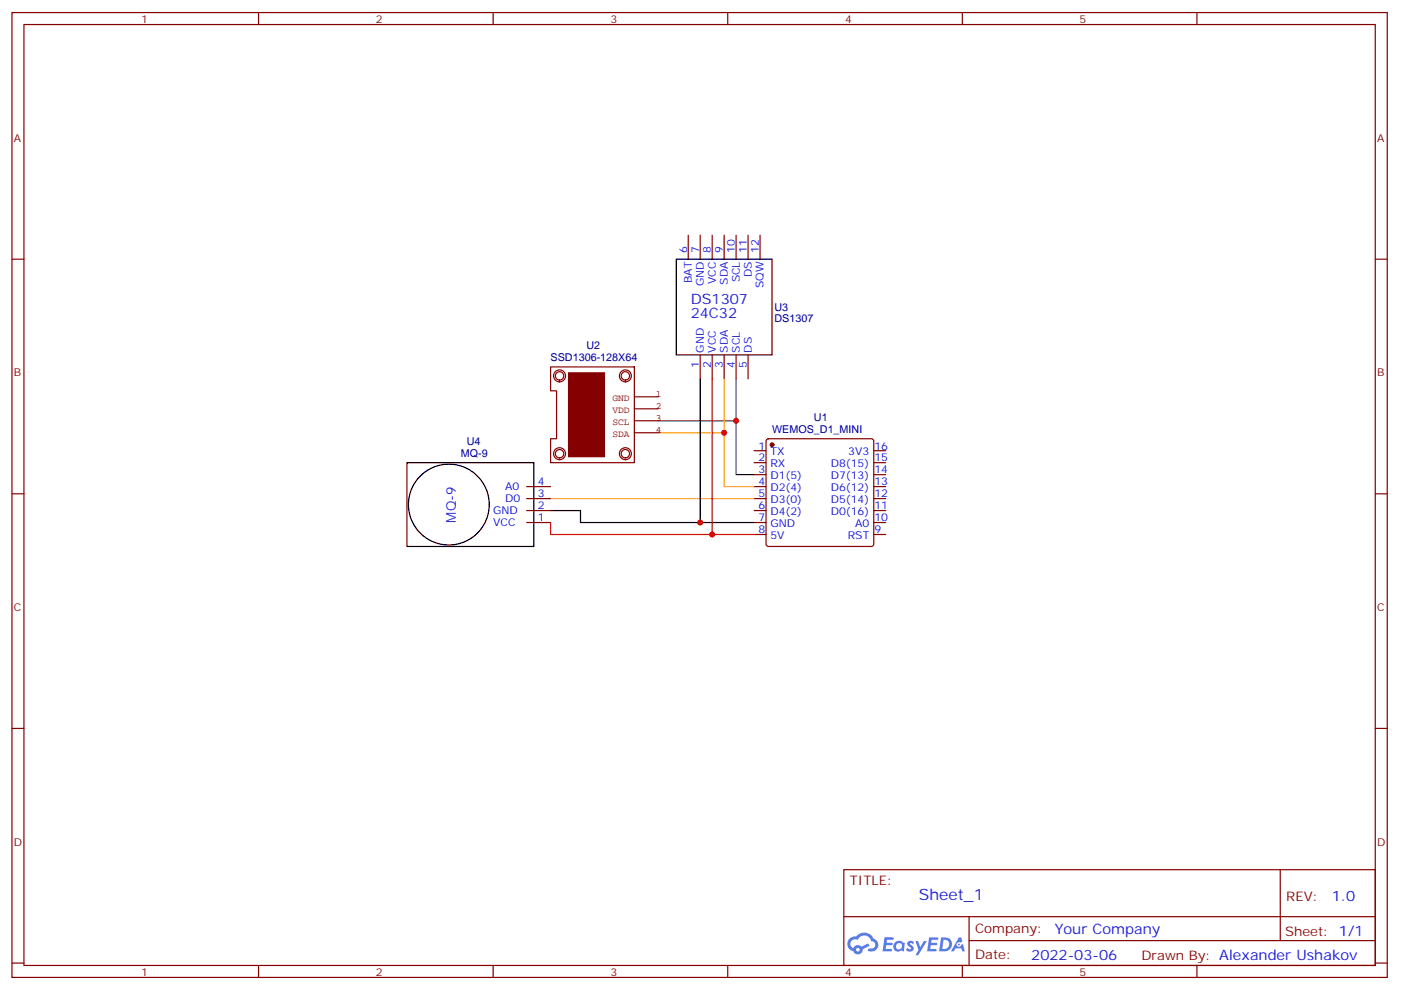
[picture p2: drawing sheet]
<svg xmlns="http://www.w3.org/2000/svg" width="413mm" height="292mm" viewBox="0 0 413 292" stroke-linecap="round" stroke-linejoin="round" font-family="sans-serif">
<g fill="none" stroke="#870000" stroke-width=".35">
<path d="M3.5 3.7h405.4v284.3h-405.4zM7.1 7.2h398.2v277.3h-398.2zM76.2 3.7v3.5M145.3 3.7v3.5M214.5 3.7v3.5M283.6 3.7v3.5M352.8 3.7v3.5M3.5 76.4h3.6M405.3 76.4h3.6M3.5 145.5h3.6M405.3 145.5h3.6M3.5 214.7h3.6"/>
<path d="M405.3 214.7h3.6M248.7 256.3h156.6v28.2h-156.6zM377.3 256.3v20.9M248.7 270.1h156.5M285.6 277.2h119.6M285.6 270.1v14.2M3.5 283.8h3.6M76.2 284.5v3.5M145.3 284.5v3.5M214.5 284.5v3.5M283.6 284.5v3.5M352.8 284.5v3.5"/>
<path d="M405.3 283.8h3.6"/>
</g>
<g fill="#5487ff">
<path d="M267.7 277.5a1.22 1.22 0 0 1 1.7 .2l-.4 .6a.47 .47 0 0 0-.3-.4 .47 .47 0 0 0-.5 .2l.1 .2a1.14 1.14 0 0 1 .8 1.8 1.14 1.14 0 0 1-1.9 0l-.2-.2 .5-.6 .7 .5a.29 .29 0 0 0 .3-.3 .29 .29 0 0 0-.2-.3 1.04 1.04 0 0 1-.6-1.7z"/>
<path d="M260.7 276.2h2.4l.3 .2-.2 .5-1.8 .1-.1 .8h1.5l.3 .4-.3 .4h-1.6l-.2 1.1h1.7l.2 .3-.2 .3-2.6 .1z"/>
<path d="M273.8 276.2h2.4l.3 .2-.1 .5-1.8 .1-.2 .8h1.6l.3 .4-.4 .4-1.6-.1-.1 1.1 1.7 .1 .2 .3-.2 .3-2.6 .1z"/>
<path d="M282.6 276.2h.7l.3 1.3-.6 .3a.69 .69 0 0 0-1 .3 .69 .69 0 0 0 .4 .9 .69 .69 0 0 0 .9-.6l.5-.2 .6 2.2h-.8l-.2-.9h-1.8l-.5 .9h-.8z"/>
<path d="M269.8 277.3h.8l.6 1.8 1.1-1.8h.9l-2.6 4.2h-.8l.9-1.5z"/>
<path d="M277.4 276.2l-.6 4.2h1.3a2.11 2.11 0 0 0 2.5-2.1 2.11 2.11 0 0 0-2.5-2.1zM278.1 277a1.39 1.39 0 0 1 1.7 1.4 1.39 1.39 0 0 1-1.8 1.2h-.3z"/>
<path d="M263.7 277.8a1.54 1.54 0 0 0-.1 2.2 1.54 1.54 0 0 0 2.2 .1l.6 .3 .3-2.3-.2-.3h-.4a1.49 1.49 0 0 0-2.4 0zM264 278.8a.94 .94 0 0 1 1.8 0 .94 .94 0 0 1-1.8 0z"/>
<path d="M250.4 276.6a2.18 2.18 0 0 0 1.1 3.7 1.44 1.44 0 0 0 1.6 .9 1.44 1.44 0 0 0 1.2-1.4l2-1.1-.5-.7-1.9 1a1.47 1.47 0 0 0-2.4 .4 1.39 1.39 0 0 1-.7-1.9 1.39 1.39 0 0 1 2-.5 2.12 2.12 0 0 1 2.2-1.3 2.12 2.12 0 0 1 1.9 1.7 1.14 1.14 0 0 1 1.1 1.4 1.14 1.14 0 0 1-1.7 .7 .43 .43 0 0 0-.5 .4 .43 .43 0 0 0 .4 .5 1.98 1.98 0 0 0 2.5-1.2 1.98 1.98 0 0 0-1.2-2.6 3.1 3.1 0 0 0-5.3-.6l-.9 .1zM252.3 279.9a.55 .55 0 0 1 1.1 0 .55 .55 0 0 1-1.1 0z"/>
<circle cx="282.6" cy="278.3" r=".26"/>
</g>
<g fill="none" stroke="#870000" stroke-width=".35">
<path d="M202.8 69.3v7.1M206.4 69.3v7.1M209.9 69.3v7.1M213.4 69.3v7.1M217 69.3v7.1M220.5 69.3v7.1M224 69.3v7.1M206.4 104.6v7.1M209.9 104.6v7.1M213.4 104.6v7.1M217 104.6v7.1M220.5 104.6v7.1"/>
<path d="M222.2 132.8h3.6M222.2 136.3h3.6M222.2 139.9h3.6M226 129.5l.5-.2h30.3l.5 .2 .2 .5v30.3l-.2 .5-.5 .2h-30.3l-.5-.2-.2-.5v-30.3zM257.5 132.8h3.6M257.5 136.3h3.6M257.5 139.9h3.6M155.2 143.4h7.1M155.2 146.9h7.1M155.2 150.5h7.1M155.2 154h7.1M222.2 143.4h3.6"/>
<path d="M222.2 146.9h3.6M222.2 150.5h3.6M222.2 154h3.6M222.2 157.5h3.6M257.5 143.4h3.6M257.5 146.9h3.6M257.5 150.5h3.6M257.5 154h3.6M257.5 157.5h3.6"/>
</g>
<circle cx="227.5" cy="131.1" r=".53" fill="#870000" stroke="#870000" stroke-width=".35"/>
<g fill="none" stroke="#000" stroke-width=".35">
<path d="M199.3 76.4h28.2v28.2h-28.2zM206.4 111.7v42.3M119.9 136.3h37.4v24.7h-37.4zM162.3 150.5h8.8v3.5h51.1"/>
<circle cx="132.3" cy="148.7" r="11.9"/>
</g>
<path d="M213.4 111.7v15.8M194 127.5h19.4v15.9h8.8M162.3 146.9h59.9" fill="none" stroke="#f90" stroke-width=".35"/>
<path d="M209.9 111.7v45.8M162.3 154v3.5h59.9" fill="none" stroke="#f00" stroke-width=".35"/>
<path d="M217 111.7v12.3M194 124h23v15.9h5.2" fill="none" stroke="#008700" stroke-width=".35"/>
<path d="M167.6 109.9h10.6v24.7h-10.6z" fill="#850000" stroke="#850000" stroke-width=".35"/>
<g fill="none" stroke="#850000" stroke-width=".35">
<path d="M162.3 108.1h24.7v28.2h-24.7v-7h1.7v-14.1h-1.7zM184.3 112.5a1.76 1.76 0 0 1-1.6-2.5 1.76 1.76 0 0 1 3-.4 1.76 1.76 0 0 1-.9 2.9h-.5M184.3 112a1.24 1.24 0 0 1-1.1-1.7 1.24 1.24 0 0 1 2-.4 1.24 1.24 0 0 1-.5 2l-.4 .1M187 116.9h7M184.3 135.5a1.76 1.76 0 0 1-1.6-2.5 1.76 1.76 0 0 1 3-.4 1.76 1.76 0 0 1-.9 2.8l-.5 .1M184.3 134.9a1.24 1.24 0 0 1-1.1-1.7 1.24 1.24 0 0 1 2-.3 1.24 1.24 0 0 1-.5 2h-.4M187 120.5h7M187 124h7M187 127.5h7"/>
<circle cx="164.9" cy="110.8" r="1.76"/>
<circle cx="164.9" cy="110.8" r="1.23"/>
<circle cx="164.9" cy="133.7" r="1.76"/>
<circle cx="164.9" cy="133.7" r="1.23"/>
</g>
<g fill="#c00">
<circle cx="209.9" cy="157.5" r=".88"/>
<circle cx="206.4" cy="154" r=".88"/>
<circle cx="213.4" cy="127.5" r=".88"/>
<circle cx="217" cy="124" r=".88"/>
</g>
<text font-size="4.6" fill="#00f" x="270.8" y="265.3">Sheet_1</text>
<g font-size="4.2" fill="#00f">
<text x="203.6" y="89.6">DS1307</text>
<text x="203.6" y="93.8">24C32</text>
<text x="392.5" y="265.6">1.0</text>
<text x="310.9" y="275.1">Your Company</text>
<text x="304" y="282.9">2022-03-06</text>
</g>
<text font-size="3.9" fill="#00f" x="134.3" y="154" transform="rotate(-90 134.3 154)">MQ-9</text>
<g font-size="3.9" fill="#800">
<text x="250.5" y="260.9">TITLE:</text>
<text x="379.1" y="265.6">REV:</text>
<text x="287.4" y="275.1">Company:</text>
<text x="378.7" y="275.7">Sheet: 1/1</text>
<text x="287.4" y="282.8">Date:</text>
<text x="336.4" y="282.8">Drawn By: Alexander Ushakov</text>
</g>
<g font-size="3.2" fill="#800">
<text x="41.6" y="6.7">1</text>
<text x="110.8" y="6.7">2</text>
<text x="179.9" y="6.7">3</text>
<text x="249.1" y="6.7">4</text>
<text x="318.2" y="6.7">5</text>
<text x="4.1" y="41.8">A</text>
<text x="405.9" y="41.8">A</text>
<text x="4.1" y="110.9">B</text>
<text x="405.9" y="110.9">B</text>
<text x="4.1" y="180.1">C</text>
<text x="405.9" y="180.1">C</text>
<text x="4.1" y="249.2">D</text>
<text x="405.9" y="249.2">D</text>
<text x="41.6" y="287.5">1</text>
<text x="110.8" y="287.5">2</text>
<text x="179.9" y="287.5">3</text>
<text x="249.1" y="287.5">4</text>
<text x="318.2" y="287.5">5</text>
</g>
<g font-size="3.2" fill="#00f">
<text x="202.5" y="74.6" transform="rotate(-90 202.5 74.6)">6</text>
<text x="206" y="74.6" transform="rotate(-90 206 74.6)">7</text>
<text x="209.5" y="74.6" transform="rotate(-90 209.5 74.6)">8</text>
<text x="213.1" y="74.6" transform="rotate(-90 213.1 74.6)">9</text>
<text x="216.6" y="74.6" transform="rotate(-90 216.6 74.6)">10</text>
<text x="220.1" y="74.6" transform="rotate(-90 220.1 74.6)">11</text>
<text x="223.7" y="74.6" transform="rotate(-90 223.7 74.6)">12</text>
<text x="203.9" y="83.4" transform="rotate(-90 203.9 83.4)">BAT</text>
<text x="211" y="83.7" transform="rotate(-90 211 83.7)">VCC</text>
<text x="214.5" y="83.9" transform="rotate(-90 214.5 83.9)">SDA</text>
<text x="218" y="83.2" transform="rotate(-90 218 83.2)">SCL</text>
<text x="221.5" y="81.7" transform="rotate(-90 221.5 81.7)">DS</text>
<text x="207.4" y="84.4" transform="rotate(-90 207.4 84.4)">GND</text>
<text x="225.1" y="84.9" transform="rotate(-90 225.1 84.9)">SQW</text>
<text x="207.4" y="103.9" transform="rotate(-90 207.4 103.9)">GND</text>
<text x="211" y="103.9" transform="rotate(-90 211 103.9)">VCC</text>
<text x="214.5" y="103.9" transform="rotate(-90 214.5 103.9)">SDA</text>
<text x="218" y="103.9" transform="rotate(-90 218 103.9)">SCL</text>
<text x="221.5" y="103.9" transform="rotate(-90 221.5 103.9)">DS</text>
<text x="206" y="108.4" transform="rotate(-90 206 108.4)">1</text>
<text x="209.5" y="108.4" transform="rotate(-90 209.5 108.4)">2</text>
<text x="213.1" y="108.4" transform="rotate(-90 213.1 108.4)">3</text>
<text x="216.6" y="108.4" transform="rotate(-90 216.6 108.4)">4</text>
<text x="220.1" y="108.4" transform="rotate(-90 220.1 108.4)">5</text>
<text x="223.6" y="132.5">1</text>
<text x="223.6" y="136">2</text>
<text x="227.1" y="134.2">TX</text>
<text x="227.1" y="137.8">RX</text>
<text x="244.8" y="137.8">D8(15)</text>
<text x="250" y="134.2">3V3</text>
<text x="257.7" y="136">15</text>
<text x="257.7" y="132.5">16</text>
<text x="158.5" y="143.1">4</text>
<text x="223.6" y="139.5">3</text>
<text x="223.6" y="143.1">4</text>
<text x="227.1" y="141.3">D1(5)</text>
<text x="244.8" y="141.3">D7(13)</text>
<text x="257.7" y="143.1">13</text>
<text x="257.7" y="139.5">14</text>
<text x="148.9" y="148">D0</text>
<text x="148.9" y="144.5">A0</text>
<text x="158.5" y="146.6">3</text>
<text x="223.6" y="146.6">5</text>
<text x="227.1" y="144.8">D2(4)</text>
<text x="227.1" y="148.3">D3(0)</text>
<text x="244.8" y="148.3">D5(14)</text>
<text x="244.8" y="144.8">D6(12)</text>
<text x="257.7" y="146.6">12</text>
<text x="145.3" y="155">VCC</text>
<text x="145.3" y="151.5">GND</text>
<text x="158.5" y="153.6">1</text>
<text x="158.5" y="150.1">2</text>
<text x="223.6" y="150.1">6</text>
<text x="223.6" y="153.6">7</text>
<text x="227.1" y="151.9">D4(2)</text>
<text x="227.1" y="155.4">GND</text>
<text x="244.8" y="151.9">D0(16)</text>
<text x="252" y="155.4">A0</text>
<text x="257.7" y="153.6">10</text>
<text x="257.7" y="150.1">11</text>
<text x="223.6" y="157.2">8</text>
<text x="227.1" y="158.9">5V</text>
<text x="249.9" y="158.9">RST</text>
<text x="257.7" y="157.2">9</text>
</g>
<g font-size="3.2" fill="#000080">
<text x="228.2" y="94.8">DS1307</text>
<text x="228.2" y="91.6">U3</text>
<text x="162.3" y="106.4">SSD1306-128X64</text>
<text x="172.9" y="102.8">U2</text>
<text x="239.9" y="124">U1</text>
<text x="137.6" y="131.1">U4</text>
<text x="227.5" y="127.5">WEMOS_D1_MINI</text>
<text x="135.8" y="134.6">MQ-9</text>
</g>
<g font-size="2.8" fill="#840000">
<text x="180.5" y="118.3">GND</text>
<text x="193.3" y="116.9">1</text>
<text x="180.5" y="121.8">VDD</text>
<text x="180.5" y="125.3">SCL</text>
<text x="193.3" y="120.4">2</text>
<text x="193.3" y="124">3</text>
<text x="180.5" y="128.9">SDA</text>
<text x="193.3" y="127.5">4</text>
</g>
</svg>
